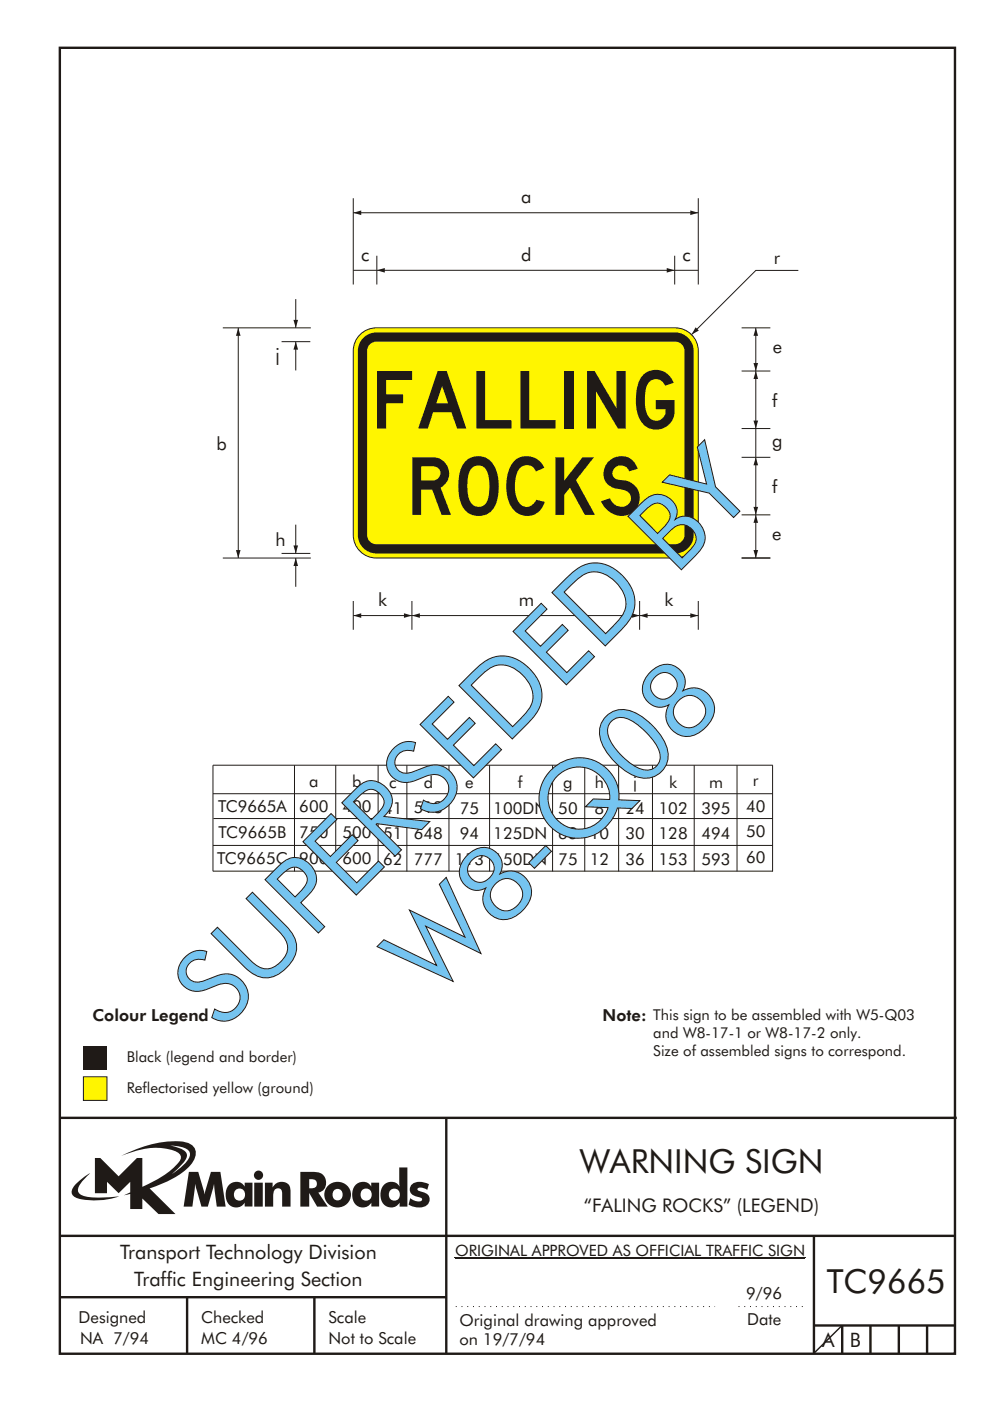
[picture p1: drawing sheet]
<svg xmlns="http://www.w3.org/2000/svg" width="210mm" height="297mm" viewBox="0 0 210 297" stroke-linecap="round" stroke-linejoin="round" font-family="sans-serif">
<g fill="none" stroke="#1f1a17" stroke-width=".51">
<path d="M12.7 10.1h189.9v276.9h-189.9zM12.7 237h190.3M94.7 236.9v50.1M12.7 262h190M12.7 275h82M39.7 275v12M66.7 275v12M172.7 262v25M172.7 281h30M178.7 281v6M184.7 281v6M190.7 281v6"/>
<path d="M196.7 281v6"/>
</g>
<path d="M96.7 277h55M156.7 277h14" fill="none" stroke="#1f1a17" stroke-width=".21" stroke-dasharray=".2 1" stroke-linecap="butt"/>
<path d="M17.7 221.9h5v5h-5z" fill="#1f1a17"/>
<path d="M17.7 228.3h5v5h-5z" fill-rule="evenodd" fill="#fff500" stroke="#1f1a17" stroke-width=".21"/>
<path d="M36.1 242.9a5.9 5.9 0 0 1 3.9 1 1.58 1.58 0 0 1-.2 2.1l-1.1 1.2-2.3 1.7 .9-.8a6.4 6.4 0 0 0 2.4-3.2 2.43 2.43 0 0 0-2.3-1.7zM20.1 245.5v7.5h2.6v-2.4l2.5 2.4 2.4-2.4v2.2l-1.3 .6 1.3-.3v3.2h2.6v-2.2l3.4 3.3h3.6l-5.5-5.4a20.2 20.2 0 0 0 8.7-5 3.1 3.1 0 0 0 .8-3.8 3.9 3.9 0 0 0-3.1-1.2 25.1 25.1 0 0 0-12.4 3.1 16.1 16.1 0 0 1 11.1-1.2 1.56 1.56 0 0 1 1.5 2 18.1 18.1 0 0 1-8.1 5.7v-6.1h-1.1l-3.9 3.9-3.9-3.9zM16.2 251a2.12 2.12 0 0 0-.8 2.4 7.5 7.5 0 0 0 5 1.1l2.9-.3 2-.6a22.2 22.2 0 0 1-7.7-.1 1.33 1.33 0 0 1-.7-2.2l.9-1.2 1.3-1.4-1.4 .9zM65.6 250a1.42 1.42 0 0 1 1.6 .6 .98 .98 0 0 1-.2 1.1 .98 .98 0 0 1-1 .2h-.4zM63.7 248.5v7.3h1.9v-2.9l1.7 2.9h2.2l-2-2.9a2.26 2.26 0 0 0 1.6-2.7 2.26 2.26 0 0 0-2.6-1.7zM68.9 253.3a2.8 2.8 0 0 0 5.6 0 2.8 2.8 0 0 0-5.6 0zM71 252.3a1.16 1.16 0 0 1 1.7 1 1.16 1.16 0 0 1-1.7 1 1.45 1.45 0 0 1 0-2zM75.5 251.1a3.2 3.2 0 0 0 .4 4.7 2.14 2.14 0 0 0 2.9-.8v.8h1.6v-5.1h-1.6v.9a2.04 2.04 0 0 0-3.3-.5zM76.9 252.2a1.24 1.24 0 0 1 1.7 .3 1.24 1.24 0 0 1-.2 1.7 1.24 1.24 0 0 1-1.7-.1 1.57 1.57 0 0 1 .2-1.9zM84.7 247.5l.1 4.1a2.17 2.17 0 0 0-2.4-1 2.17 2.17 0 0 0-1.6 2 2.51 2.51 0 0 0 2.7 3.4 2.08 2.08 0 0 0 1.3-1v.8h1.6v-8.3zM82.9 252.2a1.24 1.24 0 0 1 1.9 1.1 1.24 1.24 0 0 1-1.9 1 1.45 1.45 0 0 1 0-2.1zM87.5 251a1.53 1.53 0 0 0-.5 1.7 1.53 1.53 0 0 0 1.5 1 .83 .83 0 0 1 1 .8 2.08 2.08 0 0 1-2.5-.5l-.3 1.4a3.8 3.8 0 0 0 3.9 .1 1.55 1.55 0 0 0 .5-1.7 1.55 1.55 0 0 0-1.4-1 1.27 1.27 0 0 1-1.1-.7 1.23 1.23 0 0 1 1.7 0l.3 .2 .4-1.2a3.6 3.6 0 0 0-3.5-.1zM40.1 248.5l-1.1 7.3h1.8l.6-4.8 1.3 4.8h1.4l1.3-4.8 .6 4.8h1.9l-1.1-7.3h-2l-1.4 4.8-1.3-4.8zM48.7 251.1a3.2 3.2 0 0 0 .4 4.7 2.12 2.12 0 0 0 2.8-.8v.8h1.7v-5.1h-1.7v.9a2.07 2.07 0 0 0-3.2-.5zM50.1 252.2a1.23 1.23 0 0 1 1.7 .3 1.23 1.23 0 0 1-.3 1.7 1.23 1.23 0 0 1-1.7-.1 1.52 1.52 0 0 1 .3-1.9zM53.9 250.7v5.1h1.8v-5.1zM53.9 249.2a.98 .98 0 0 0 1.9 0 .98 .98 0 0 0-1.9 0zM56.2 250.7v5.1h1.8a5.5 5.5 0 0 1 .3-3.6 .92 .92 0 0 1 1.1-.2 .92 .92 0 0 1 .5 1.1v2.7h1.7v-2.9a2 2 0 0 0-1.3-2.3 2 2 0 0 0-2.5 1.2v-1.1z" fill-rule="evenodd" fill="#1f1a17"/>
<g fill="none" stroke="#1f1a17" stroke-width=".21">
<path d="M75 45.1h73.2M45.2 168.3h118.7M45.2 179.2h118.8M45.3 173.5h118.7M62.5 162.2v22.6M71.2 162.2v22.6M80.2 162.2v22.6M86.3 162.2v22.6M95.3 162.2v22.6M103.9 162.2v22.6M117.2 162.2v22.6M124.1 162.2v22.6"/>
<path d="M131.3 162.2v22.6M138.4 162.2v22.6M147.3 162.2v22.6M156.4 162.2v22.6M163.9 162.2v22.6M164 162.2h-118.8v22.5M45.2 184.7h118.8M96.3 266.7h74.7M96.6 266.7h74.2"/>
</g>
<path d="M178.6 281.1l-5.9 5.8" fill="none" stroke="#1f1a17" stroke-width=".3"/>
<g fill="#1f1a17">
<path d="M75 45.1l1.6-.5v1l-1.6-.5 1.6-.5z" fill-rule="evenodd"/>
<path d="M146.5 44.6l1.7 .5-1.7 .5v-1l1.7 .5z" fill-rule="evenodd"/>
</g>
<path d="M80 57.3h63.1" fill="none" stroke="#1f1a17" stroke-width=".21"/>
<g fill="#1f1a17">
<path d="M80 57.3l1.6-.5v1l-1.6-.5 1.6-.5z" fill-rule="evenodd"/>
<path d="M141.5 56.8l1.6 .5-1.6 .5v-1l1.6 .5z" fill-rule="evenodd"/>
</g>
<path d="M75 57.3h5M143.1 57.3h5.1M87.4 130.5h48.3" fill="none" stroke="#1f1a17" stroke-width=".21"/>
<g fill="#1f1a17">
<path d="M87.4 130.5l1.7-.5v1l-1.7-.5 1.7-.5z" fill-rule="evenodd"/>
<path d="M134 130l1.7 .5-1.7 .5v-1l1.7 .5z" fill-rule="evenodd"/>
</g>
<path d="M75 130.5h12.4" fill="none" stroke="#1f1a17" stroke-width=".21"/>
<g fill="#1f1a17">
<path d="M75 130.5l1.6-.5v1l-1.6-.5 1.6-.5z" fill-rule="evenodd"/>
<path d="M85.7 130l1.7 .5-1.7 .5v-1l1.7 .5z" fill-rule="evenodd"/>
</g>
<path d="M135.7 130.5h12.5" fill="none" stroke="#1f1a17" stroke-width=".21"/>
<g fill="#1f1a17">
<path d="M135.7 130.5l1.7-.5v1l-1.7-.5 1.7-.5z" fill-rule="evenodd"/>
<path d="M146.5 130l1.7 .5-1.7 .5v-1l1.7 .5z" fill-rule="evenodd"/>
</g>
<path d="M75 42v18.3M80 54.2v6.1M143.1 54.2v6.1M148.2 42v18.3M160.4 109.2v9.1M75 127.4v6.1M87.4 127.4v6.1M135.7 127.4v6.1M148.2 127.4v6.1" fill="none" stroke="#1f1a17" stroke-width=".21"/>
<g fill="#1f1a17">
<path d="M160.4 109.2l.4 1.7h-.9l.5-1.7 .4 1.7z" fill-rule="evenodd"/>
<path d="M159.9 116.6h.9l-.4 1.7 .4-1.7-.4 1.7z" fill-rule="evenodd"/>
</g>
<path d="M160.4 69.5v9.2" fill="none" stroke="#1f1a17" stroke-width=".21"/>
<g fill="#1f1a17">
<path d="M160.4 69.5l.4 1.7h-.9l.5-1.7 .4 1.7z" fill-rule="evenodd"/>
<path d="M159.9 77h.9l-.4 1.7 .4-1.7-.4 1.7z" fill-rule="evenodd"/>
</g>
<path d="M160.4 97v12.2" fill="none" stroke="#1f1a17" stroke-width=".21"/>
<g fill="#1f1a17">
<path d="M160.4 97l.4 1.7h-.9l.5-1.7 .4 1.7z" fill-rule="evenodd"/>
<path d="M159.9 107.5h.9l-.4 1.7 .4-1.7-.4 1.7z" fill-rule="evenodd"/>
</g>
<path d="M160.4 78.7v12.2" fill="none" stroke="#1f1a17" stroke-width=".21"/>
<g fill="#1f1a17">
<path d="M160.4 78.7l.4 1.7h-.9l.5-1.7 .4 1.7z" fill-rule="evenodd"/>
<path d="M159.9 89.2h.9l-.4 1.7 .4-1.7-.4 1.7z" fill-rule="evenodd"/>
</g>
<path d="M169.4 57.3h-9l-13.7 13.6M160.4 90.9v6.1" fill="none" stroke="#1f1a17" stroke-width=".21"/>
<path d="M147.6 69.4l.7 .7-1.6 .8z" fill-rule="evenodd" fill="#1f1a17"/>
<path d="M157.3 78.7h6.1M157.3 69.5h6.1M157.3 97h6.1M157.3 90.9h6.1M62.8 118.3v6.1M157.3 118.3h6.1M157.3 109.2h6.1" fill="none" stroke="#1f1a17" stroke-width=".21"/>
<path d="M62.8 118.3l.4 1.7h-.9l.5-1.7 .4 1.7z" fill-rule="evenodd" fill="#1f1a17"/>
<path d="M62.8 72.4v6.1" fill="none" stroke="#1f1a17" stroke-width=".21"/>
<path d="M62.8 72.4l.4 1.7h-.9l.5-1.7 .4 1.7z" fill-rule="evenodd" fill="#1f1a17"/>
<path d="M62.8 111.2v6.1" fill="none" stroke="#1f1a17" stroke-width=".21"/>
<path d="M62.3 115.6h.9l-.4 1.7 .4-1.7-.4 1.7z" fill-rule="evenodd" fill="#1f1a17"/>
<path d="M62.8 63.4v6.1" fill="none" stroke="#1f1a17" stroke-width=".21"/>
<path d="M62.3 67.8h.9l-.4 1.7 .4-1.7-.4 1.7z" fill-rule="evenodd" fill="#1f1a17"/>
<path d="M47.3 69.5h18.6M50.6 69.5v48.8M59.7 72.4h6.1M47.3 118.3h18.6M59.7 117.3h6.1" fill="none" stroke="#1f1a17" stroke-width=".21"/>
<g fill="#1f1a17">
<path d="M50.6 69.5l.4 1.7h-.9l.5-1.7 .4 1.7z" fill-rule="evenodd"/>
<path d="M50.1 116.6h.9l-.4 1.7 .4-1.7-.4 1.7z" fill-rule="evenodd"/>
</g>
<path d="M76.7 70.7a4.9 4.9 0 0 1 3.1-1.2h63.5a4.9 4.9 0 0 1 4.9 4.9v39a4.9 4.9 0 0 1-4.9 4.9h-63.5a4.9 4.9 0 0 1-4.8-4.9v-39a4.9 4.9 0 0 1 1.7-3.7z" fill-rule="evenodd" fill="#fff500" stroke="#1f1a17" stroke-width=".21"/>
<path d="M77.1 71.6a3.9 3.9 0 0 1 2.7-1.1h63.5a3.9 3.9 0 0 1 3.9 3.9v39a3.9 3.9 0 0 1-3.9 3.9h-63.5a3.9 3.9 0 0 1-3.9-3.9v-39a3.9 3.9 0 0 1 1.2-2.8z" fill-rule="evenodd" fill="#1f1a17"/>
<path d="M78.5 73l.8-.5 .5-.1h63.5a1.96 1.96 0 0 1 1.9 2v39a1.96 1.96 0 0 1-1.9 2h-63.5a1.96 1.96 0 0 1-1.9-2v-39v-.5z" fill-rule="evenodd" fill="#fff500"/>
<g font-size="22.4" fill="#1f1a17">
<text x="91.4" y="211.9" transform="rotate(-45 91.4 211.9)">W8-Q08</text>
<text x="46.7" y="218.7" transform="rotate(-45 46.7 218.7)">SUPERSEDED BY</text>
</g>
<g font-size="12.2" fill="#1f1a17">
<text x="80" y="90.9">FALLING</text>
<text x="87.5" y="109.2">ROCKS</text>
</g>
<g font-size="7" fill="#1f1a17">
<text x="123" y="248.8">WARNING SIGN</text>
<text x="175.4" y="274.2">TC9665</text>
</g>
<g font-size="4.2" fill="#1f1a17">
<text x="25.5" y="267">Transport Technology Division</text>
<text x="28.5" y="272.6">Traffic Engineering Section</text>
<text x="174.4" y="285.6">A</text>
<text x="180.3" y="285.6">B</text>
</g>
<text font-size="4" fill="#1f1a17" x="123.9" y="257">“FALING ROCKS” (LEGEND)</text>
<g font-size="3.9" fill="#1f1a17">
<text x="110.6" y="43.1">a</text>
<text x="76.6" y="55.3">c</text>
<text x="110.6" y="55.3">d</text>
<text x="144.8" y="55.3">c</text>
<text x="164.2" y="55.9">r</text>
<text x="58.4" y="76.5">j</text>
<text x="164" y="74.9">e</text>
<text x="163.8" y="86.2">f</text>
<text x="45.9" y="95.3">b</text>
<text x="163.8" y="94.8">g</text>
<text x="163.8" y="104.5">f</text>
<text x="58.4" y="115.7">h</text>
<text x="163.8" y="114.6">e</text>
<text x="80.2" y="128.5">k</text>
<text x="110.1" y="128.5">m</text>
<text x="141" y="128.5">k</text>
</g>
<g font-size="3.5" fill="#1f1a17">
<text x="65.6" y="166.8">a</text>
<text x="74.7" y="166.8">b</text>
<text x="82.6" y="167.1">c</text>
<text x="89.9" y="167">d</text>
<text x="98.7" y="167.1">e</text>
<text x="109.9" y="167.1">f</text>
<text x="119.5" y="167.1">g</text>
<text x="126.2" y="167.1">h</text>
<text x="134.4" y="167.1">j</text>
<text x="142" y="167.1">k</text>
<text x="150.4" y="167.1">m</text>
<text x="159.7" y="166.6">r</text>
<text x="46.3" y="172.2">TC9665A</text>
<text x="63.5" y="172.2">600</text>
<text x="72.6" y="172.2">400</text>
<text x="81.3" y="172.5">41</text>
<text x="87.8" y="172.4">518</text>
<text x="97.5" y="172.5">75</text>
<text x="104.7" y="172.5">100DN</text>
<text x="118.5" y="172.5">50</text>
<text x="126.1" y="172.5">8</text>
<text x="132.7" y="172.5">24</text>
<text x="139.7" y="172.5">102</text>
<text x="148.8" y="172.5">395</text>
<text x="158.3" y="172.1">40</text>
<text x="46.4" y="177.7">TC9665B</text>
<text x="63.5" y="177.7">750</text>
<text x="72.6" y="177.7">500</text>
<text x="81.3" y="178">51</text>
<text x="87.8" y="177.9">648</text>
<text x="97.5" y="178">94</text>
<text x="104.7" y="178">125DN</text>
<text x="118.5" y="178">63</text>
<text x="125.1" y="178">10</text>
<text x="132.7" y="178">30</text>
<text x="139.7" y="178">128</text>
<text x="148.8" y="178">494</text>
<text x="158.3" y="177.5">50</text>
<text x="46.1" y="183.1">TC9665C</text>
<text x="63.5" y="183.1">900</text>
<text x="72.6" y="183.1">600</text>
<text x="81.3" y="183.4">62</text>
<text x="87.8" y="183.3">777</text>
<text x="96.5" y="183.4">113</text>
<text x="104.7" y="183.4">150DN</text>
<text x="118.5" y="183.4">75</text>
<text x="125.1" y="183.4">12</text>
<text x="132.7" y="183.4">36</text>
<text x="139.7" y="183.4">153</text>
<text x="148.8" y="183.4">593</text>
<text x="158.3" y="183">60</text>
<text x="19.6" y="216.5">Colour Legend</text>
<text x="127.8" y="216.4">Note: This sign to be assembled with W5-Q03</text>
<text x="158.3" y="275.4">9/96</text>
<text x="16.7" y="280.5">Designed</text>
<text x="42.7" y="280.5">Checked</text>
<text x="69.7" y="280.5">Scale</text>
<text x="97.5" y="281.2">Original drawing approved</text>
<text x="158.5" y="281">Date</text>
<text x="17" y="284.9">NA 7/94</text>
<text x="42.7" y="284.9">MC 4/96</text>
<text x="69.7" y="285">Not to Scale</text>
<text x="97.5" y="285.1">on 19/7/94</text>
</g>
<text font-size="3.3" fill="#1f1a17" x="96.6" y="266.3">ORIGINAL APPROVED AS OFFICIAL TRAFFIC SIGN</text>
<g font-size="3.2" fill="#1f1a17">
<text x="138.6" y="220.1">and W8-17-1 or W8-17-2 only.</text>
<text x="26.9" y="225.2">Black (legend and border)</text>
<text x="138.6" y="223.9">Size of assembled signs to correspond.</text>
<text x="26.9" y="231.7">Reflectorised yellow (ground)</text>
</g>
</svg>
